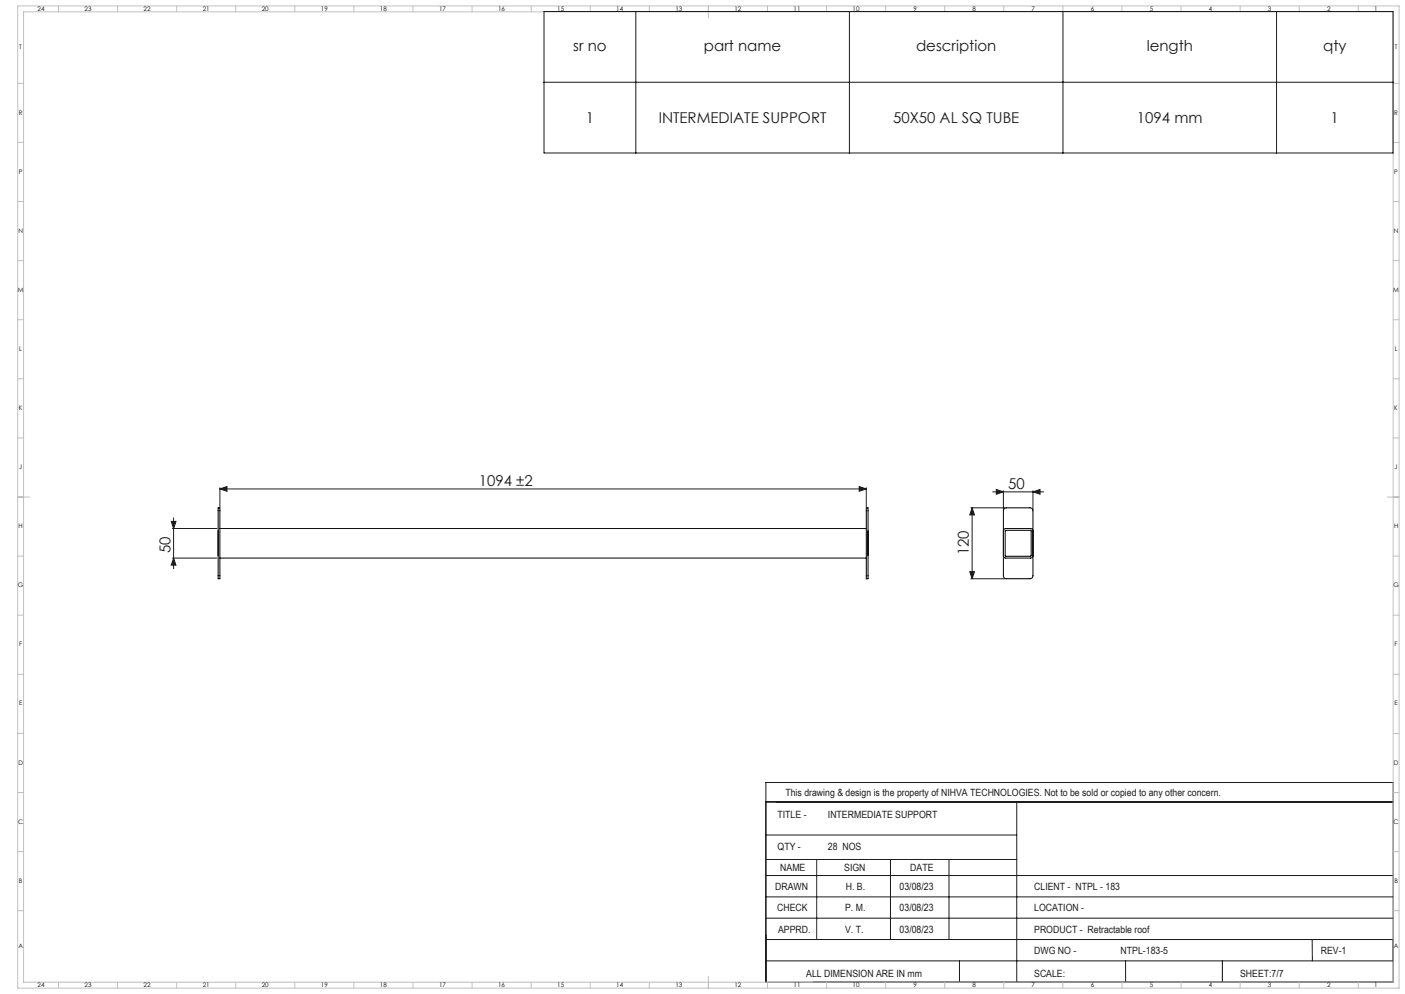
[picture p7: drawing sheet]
<svg xmlns="http://www.w3.org/2000/svg" width="1189mm" height="841mm" viewBox="0 0 1189 841" stroke-linecap="round" stroke-linejoin="round" font-family="sans-serif">
<path d="M648 678v153" fill="none" stroke="#000" stroke-width=".85"/>
<g fill="none" stroke="#191924" stroke-width=".85">
<path d="M460 10h719v119h-719zM538 10v119M719 10v119M900 10v119M1080 10v119M460 70h719M186 414l6-2v4zM186 413v16M186 414h547M727 412l6 2-6 2zM733 413v16M840 416h43"/>
<path d="M843 414l6 2-6 2zM849 415v16M874 416l6-2v4zM874 415v16M147 438v43M822 430h29M823 430l2 6h-4zM823 430v60M145 441h4l-2 6zM146 447h38M146 472h38M147 472l2 6h-4z"/>
<path d="M821 484h4l-2 6zM822 490h29M648 662h531v169h-531zM648 678h531M860 678v153M648 706h212M648 727h212M691 727v68M754 727v68M803 727v68M648 759h531M648 741h531"/>
<path d="M648 777h531M648 795h531M1110 795l1 18M648 813h531M812 813v18M953 813v18M1034 813v18"/>
</g>
<g fill="none" stroke="#c0c0c0" stroke-width=".85">
<path d="M15 5h1169v831h-1169zM20 10h1159v821h-1159zM49 5v5M99 5v5M149 5v5M199 5v5M249 5v5M299 5v5M349 5v5M399 5v5M449 5v5M499 5v5"/>
<path d="M549 5v5M599 5v10M649 5v5M699 5v5M749 5v5M799 5v5M849 5v5M899 5v5M949 5v5M999 5v5M1049 5v5M1099 5v5"/>
<path d="M1149 5v5M15 71h5M1179 71h5M15 121h5M1179 121h5M15 171h5M1179 171h5M15 221h5M1179 221h5M15 271h5M1179 271h5M15 321h5"/>
<path d="M1179 321h5M15 371h5M1179 371h5M15 421h10M1174 421h10M15 471h5M1179 471h5M15 521h5M1179 521h5M15 571h5M1179 571h5M15 621h5"/>
<path d="M1179 621h5M15 671h5M1179 671h5M15 721h5M1179 721h5M15 771h5M1179 771h5M49 831v5M99 831v5M149 831v5M199 831v5M249 831v5"/>
<path d="M299 831v5M349 831v5M399 831v5M449 831v5M499 831v5M549 831v5M599 826v10M649 831v5M699 831v5M749 831v5M799 831v5M849 831v5"/>
<path d="M899 831v5M949 831v5M999 831v5M1049 831v5M1099 831v5M1149 831v5"/>
</g>
<g fill="#191924">
<path d="M186 414l6-2v4zM727 412l6 2-6 2zM843 414l6 2-6 2zM874 416l6-2v4z"/>
<path d="M145 441h4l-2 6zM147 472l2 6h-4zM823 430l2 6h-4zM821 484h4l-2 6z"/>
</g>
<path d="M185 430h1v60h-1zM733 430h2v60h-2zM850 430h2h20a2.5 2.5 0 0 1 2 2v55a2.5 2.5 0 0 1-2 3h-20a2.5 2.5 0 0 1-3-3v-55zM186 447h547M849 449l1-1 1-1h21l2 1v1M851 449h22l-1 22-21-1zM186 472h547M849 470l1 2h1h21h2v-2" fill="none" stroke="#000" stroke-width=".85"/>
<g font-size="12.7" fill="#191924">
<text x="485" y="43">sr no</text>
<text x="596" y="43">part name</text>
<text x="775" y="43">description</text>
<text x="970" y="43">length</text>
<text x="1120" y="43">qty</text>
<text x="496" y="104">1</text>
<text x="557" y="104">INTERMEDIATE SUPPORT</text>
<text x="756" y="104">50X50 AL SQ TUBE</text>
<text x="962" y="104">1094 mm</text>
<text x="1126" y="104">1</text>
<text x="405" y="411">1094 ±2</text>
<text x="853" y="413">50</text>
<text x="144" y="468" transform="rotate(-90 144 468)">50</text>
<text x="820" y="470" transform="rotate(-90 820 470)">120</text>
</g>
<g font-size="8.5" fill="#191924">
<text x="665" y="674">This drawing &amp; design is the property of NIHVA TECHNOLOGIES. Not to be sold or copied to any other concern.</text>
<text x="658" y="692">TITLE -</text>
<text x="701" y="692">INTERMEDIATE SUPPORT</text>
<text x="658" y="719">QTY -</text>
<text x="701" y="719">28 NOS</text>
<text x="660" y="737">NAME</text>
<text x="714" y="737">SIGN</text>
<text x="770" y="737">DATE</text>
<text x="656" y="753">DRAWN</text>
<text x="716" y="753">H. B.</text>
<text x="761" y="753">03/08/23</text>
<text x="875" y="753">CLIENT - NTPL - 183</text>
<text x="658" y="771">CHECK</text>
<text x="715" y="771">P. M.</text>
<text x="761" y="771">03/08/23</text>
<text x="875" y="771">LOCATION -</text>
<text x="659" y="789">APPRD.</text>
<text x="715" y="789">V. T.</text>
<text x="761" y="789">03/08/23</text>
<text x="875" y="789">PRODUCT - Retractable roof</text>
<text x="875" y="807">DWG NO -</text>
<text x="948" y="807">NTPL-183-5</text>
<text x="1118" y="807">REV-1</text>
<text x="682" y="826">ALL DIMENSION ARE IN mm</text>
<text x="875" y="826">SCALE:</text>
<text x="1049" y="826">SHEET:7/7</text>
</g>
<g font-size="5.3">
<text x="32" y="9">24</text>
<text x="72" y="9">23</text>
<text x="122" y="9">22</text>
<text x="172" y="9">21</text>
<text x="222" y="9">20</text>
<text x="272" y="9">19</text>
<text x="322" y="9">18</text>
<text x="372" y="9">17</text>
<text x="422" y="9">16</text>
<text x="472" y="9">15</text>
<text x="522" y="9">14</text>
<text x="572" y="9">13</text>
<text x="622" y="9">12</text>
<text x="672" y="9">11</text>
<text x="722" y="9">10</text>
<text x="773" y="9">9</text>
<text x="823" y="9">8</text>
<text x="873" y="9">7</text>
<text x="923" y="9">6</text>
<text x="973" y="9">5</text>
<text x="1023" y="9">4</text>
<text x="1073" y="9">3</text>
<text x="1123" y="9">2</text>
<text x="1163" y="9">1</text>
<text x="16" y="42">T</text>
<text x="1180" y="42">T</text>
<text x="16" y="97">R</text>
<text x="1180" y="97">R</text>
<text x="16" y="147">P</text>
<text x="1180" y="147">P</text>
<text x="16" y="197">N</text>
<text x="1180" y="197">N</text>
<text x="15" y="247">M</text>
<text x="1179" y="247">M</text>
<text x="16" y="297">L</text>
<text x="1180" y="297">L</text>
<text x="16" y="347">K</text>
<text x="1180" y="347">K</text>
<text x="16" y="397">J</text>
<text x="1180" y="397">J</text>
<text x="16" y="447">H</text>
<text x="1180" y="447">H</text>
<text x="15" y="497">G</text>
<text x="1179" y="497">G</text>
<text x="16" y="547">F</text>
<text x="1180" y="547">F</text>
<text x="16" y="597">E</text>
<text x="1180" y="597">E</text>
<text x="16" y="647">D</text>
<text x="1180" y="647">D</text>
<text x="15" y="697">C</text>
<text x="1179" y="697">C</text>
<text x="16" y="747">B</text>
<text x="1180" y="747">B</text>
<text x="16" y="802">A</text>
<text x="1180" y="802">A</text>
<text x="32" y="835">24</text>
<text x="72" y="835">23</text>
<text x="122" y="835">22</text>
<text x="172" y="835">21</text>
<text x="222" y="835">20</text>
<text x="272" y="835">19</text>
<text x="322" y="835">18</text>
<text x="372" y="835">17</text>
<text x="422" y="835">16</text>
<text x="472" y="835">15</text>
<text x="522" y="835">14</text>
<text x="572" y="835">13</text>
<text x="622" y="835">12</text>
<text x="672" y="835">11</text>
<text x="722" y="835">10</text>
<text x="773" y="835">9</text>
<text x="823" y="835">8</text>
<text x="873" y="835">7</text>
<text x="923" y="835">6</text>
<text x="973" y="835">5</text>
<text x="1023" y="835">4</text>
<text x="1073" y="835">3</text>
<text x="1123" y="835">2</text>
<text x="1163" y="835">1</text>
</g>
</svg>
